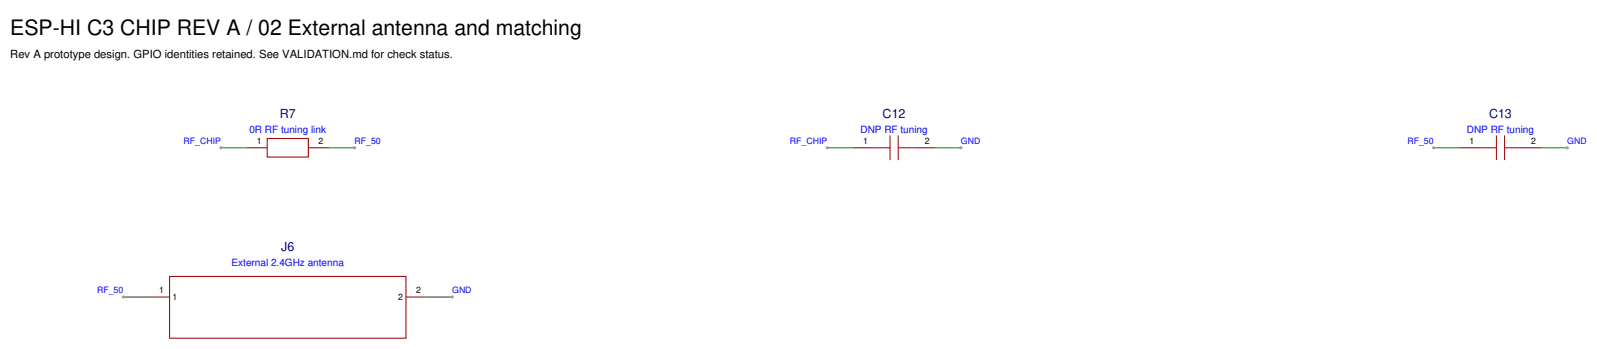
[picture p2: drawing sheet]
<svg xmlns="http://www.w3.org/2000/svg" width="548mm" height="120mm" viewBox="0 0 548 120" stroke-linecap="round" stroke-linejoin="round" font-family="sans-serif">
<path d="M91.7 47.5h14.1v6.3h-14.1zM299.9 50.7h5.6M305.5 46.4v8.5M308.3 46.4v8.5M308.3 50.7h5.7M508 50.7h5.6M513.6 46.4v8.5M516.5 50.7h5.6M516.5 46.4v8.5M58.2 94.8h81.1v21.1h-81.1z" fill="none" stroke="#a00000" stroke-width=".35"/>
<path d="M84.7 50.7h7M105.8 50.7h7.1M292.8 50.7h7.1M314 50.7h7M500.9 50.7h7.1M522.1 50.7h7.1M51.2 101.8h7M139.3 101.8h7.1" fill="none" stroke="#800" stroke-width=".35"/>
<path d="M75.8 50.7h8.9" fill="none" stroke="#080" stroke-width=".35"/>
<circle cx="75.8" cy="50.7" r=".35" fill="#999"/>
<circle cx="75.8" cy="50.7" r=".35" fill="none" stroke="#999" stroke-width=".35"/>
<path d="M112.9 50.7h8.8" fill="none" stroke="#080" stroke-width=".35"/>
<circle cx="121.7" cy="50.7" r=".35" fill="#999"/>
<circle cx="121.7" cy="50.7" r=".35" fill="none" stroke="#999" stroke-width=".35"/>
<path d="M284 50.7h8.8" fill="none" stroke="#080" stroke-width=".35"/>
<circle cx="284" cy="50.7" r=".35" fill="#999"/>
<circle cx="284" cy="50.7" r=".35" fill="none" stroke="#999" stroke-width=".35"/>
<path d="M321 50.7h8.8" fill="none" stroke="#080" stroke-width=".35"/>
<circle cx="329.8" cy="50.7" r=".35" fill="#999"/>
<circle cx="329.8" cy="50.7" r=".35" fill="none" stroke="#999" stroke-width=".35"/>
<path d="M492.1 50.7h8.8" fill="none" stroke="#080" stroke-width=".35"/>
<circle cx="492.1" cy="50.7" r=".35" fill="#999"/>
<circle cx="492.1" cy="50.7" r=".35" fill="none" stroke="#999" stroke-width=".35"/>
<path d="M529.2 50.7h8.8" fill="none" stroke="#080" stroke-width=".35"/>
<circle cx="538" cy="50.7" r=".35" fill="#999"/>
<circle cx="538" cy="50.7" r=".35" fill="none" stroke="#999" stroke-width=".35"/>
<path d="M42.3 101.8h8.9" fill="none" stroke="#080" stroke-width=".35"/>
<circle cx="42.3" cy="101.8" r=".35" fill="#999"/>
<circle cx="42.3" cy="101.8" r=".35" fill="none" stroke="#999" stroke-width=".35"/>
<path d="M146.4 101.8h8.8" fill="none" stroke="#080" stroke-width=".35"/>
<circle cx="155.2" cy="101.8" r=".35" fill="#999"/>
<circle cx="155.2" cy="101.8" r=".35" fill="none" stroke="#999" stroke-width=".35"/>
<text font-size="7.3" x="3.5" y="11.9">ESP-HI C3 CHIP REV A / 02 External antenna and matching</text>
<g font-size="4.3" fill="#000080">
<text x="96" y="40.4">R7</text>
<text x="303" y="40.4">C12</text>
<text x="511.1" y="40.4">C13</text>
<text x="96.5" y="85.9">J6</text>
</g>
<text font-size="3.9" x="3.5" y="20">Rev A prototype design. GPIO identities retained. See VALIDATION.md for check status.</text>
<g font-size="3.4" fill="#00f">
<text x="85.6" y="45.7">0R RF tuning link</text>
<text x="295.4" y="45.7">DNP RF tuning</text>
<text x="503.5" y="45.7">DNP RF tuning</text>
<text x="79.5" y="91.2">External 2.4GHz antenna</text>
</g>
<g font-size="3" fill="#00f">
<text x="63" y="49.3">RF_CHIP</text>
<text x="121.7" y="49.3">RF_50</text>
<text x="271.1" y="49.3">RF_CHIP</text>
<text x="329.8" y="49.3">GND</text>
<text x="483.1" y="49.3">RF_50</text>
<text x="538" y="49.3">GND</text>
<text x="33.3" y="100.4">RF_50</text>
<text x="155.2" y="100.4">GND</text>
</g>
<g font-size="3">
<text x="88.2" y="49.3">1</text>
<text x="109.4" y="49.3">2</text>
<text x="296.3" y="49.3">1</text>
<text x="317.5" y="49.3">2</text>
<text x="504.5" y="49.3">1</text>
<text x="525.6" y="49.3">2</text>
<text x="54.7" y="100.4">1</text>
<text x="142.9" y="100.4">2</text>
<text x="59.3" y="102.9">1</text>
<text x="136.6" y="102.9">2</text>
</g>
</svg>
